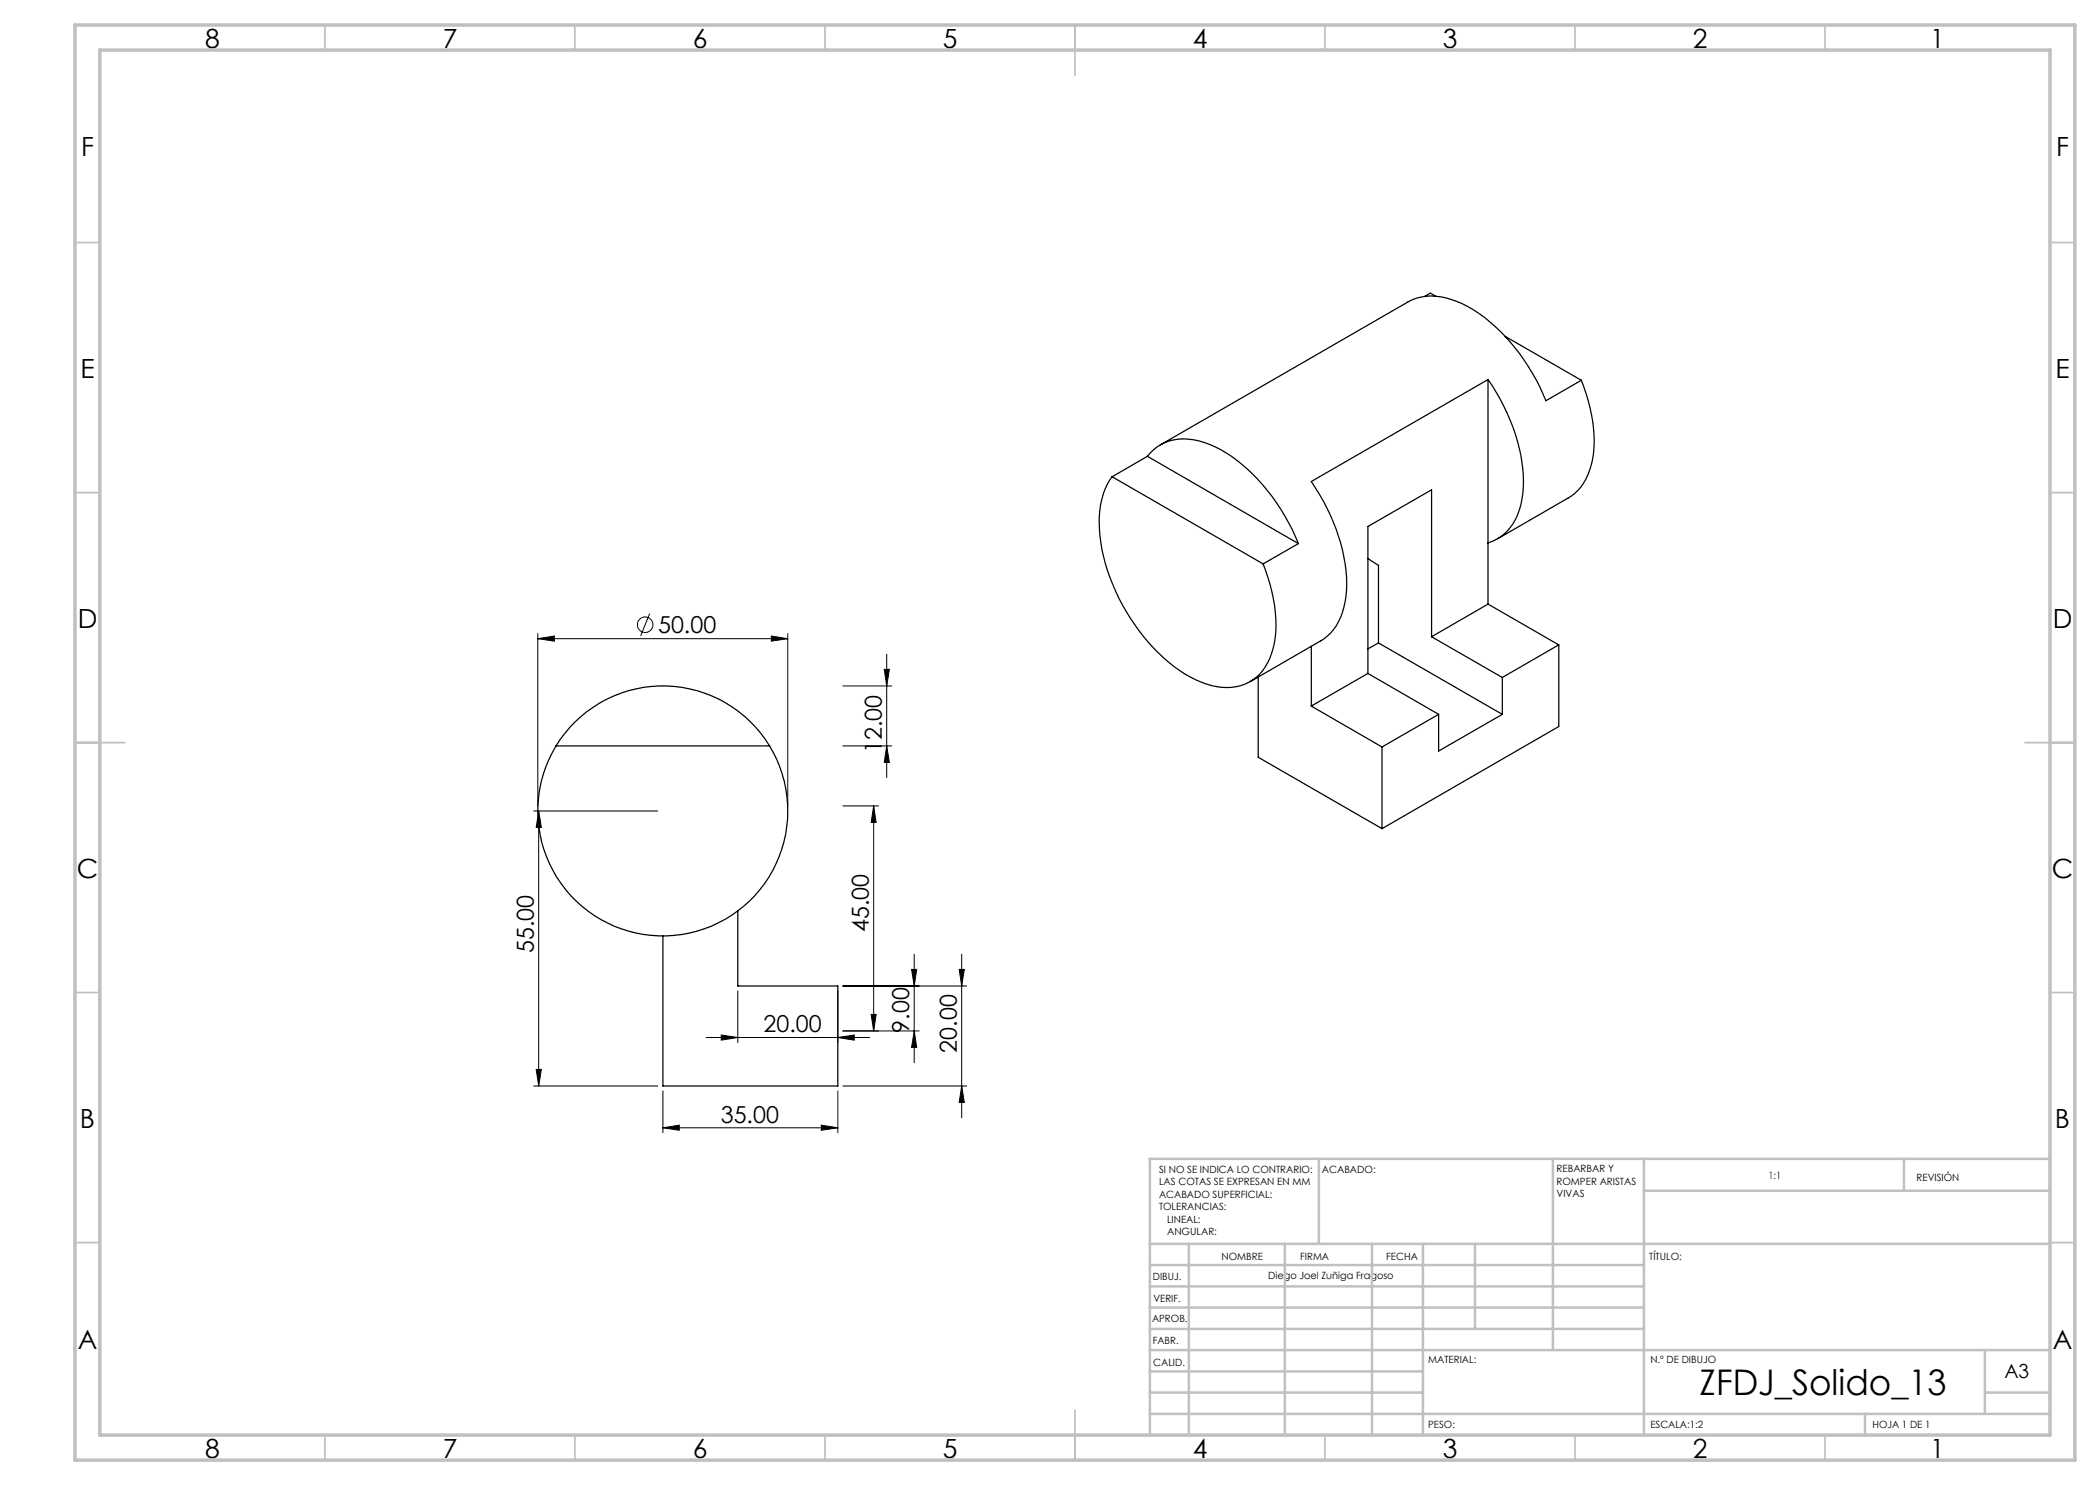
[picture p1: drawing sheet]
<svg xmlns="http://www.w3.org/2000/svg" width="420mm" height="297mm" viewBox="0 0 420 297" stroke-linecap="round" stroke-linejoin="round" font-family="sans-serif">
<g fill="none" stroke="#000" stroke-width=".25">
<path d="M287.2 59.3l-1.1-.7-1.2 .7M297.6 75.9a36.4 36.4 0 0 1 7.1 21.7 12.4 12.4 0 0 1-4.7 9.8l-2.4 1.2M297.6 75.9l-35.3 20.4a37.9 37.9 0 0 1 7 20.4 14.3 14.3 0 0 1-3.2 10l-1.4 1.1-14.7 8.5M297.6 75.9v44.9M301 67.3l15.3 8.8M316.3 76.1l-7.1 4a39.1 39.1 0 0 0-14.6-18.2 14.6 14.6 0 0 0-10.3-2.5l-.9 .2-1.7 .7-49.6 28.7M316.3 76.1a29.5 29.5 0 0 1 2.2 15.7 10.7 10.7 0 0 1-4.8 7.8l-14.2 8.2M222.4 95.4a15.8 15.8 0 0 0-2.5 10.5 39.6 39.6 0 0 0 17.1 28.9 14.3 14.3 0 0 0 11.1 2.3 9.1 9.1 0 0 0 6.2-6.4 24.7 24.7 0 0 0-.7-15.1l-1-2.8M222.4 95.4l30.2 17.4M229.5 91.3a9.4 9.4 0 0 1 10.2-3.1 26.4 26.4 0 0 1 12.8 8.7 42.3 42.3 0 0 1 7.2 11.8M229.5 91.3l-7.1 4.1M229.5 91.3l30.2 17.4"/>
<path d="M259.7 108.7l-7.1 4.1M273.6 111.7l2.1 1.4v15.5M251.6 135.4v16l24.8 14.3M262.3 129.3v11.9M273.6 134.7l-11.3 6.5M273.6 134.7l14.1 8.2M275.7 128.6l24.8 14.3M275.7 128.6l-2.1 1.2M286.3 127.3v-29.3l-12.7 7.3v29.4M286.3 127.3l14.2 8.2M297.6 120.8l-11.3 6.5M297.6 120.8l14.1 8.2"/>
<path d="M300.5 135.5v7.4M311.7 129l-11.2 6.5M311.7 129v16.3l-35.3 20.4M111.2 149.2a25 25 0 0 0 21.4 38 25 25 0 0 0 21.3-38M111.2 149.2a25 25 0 0 1 42.7 0M111.2 149.2h42.7M262.3 141.2l14.1 8.2M276.4 149.4v16.3M287.7 142.9l-11.3 6.5M287.7 142.9v7.3l12.8-7.3M147.6 182.2v15h20v20h-35v-30"/>
</g>
<g fill="none" stroke="#000" stroke-width=".2">
<path d="M107.6 127.7l3.3-.5v1zM107.6 126.7v34.5M107.6 127.7h50M129.9 122.7l-1.8 4.5M154.3 127.2l3.3 .5-3.3 .5zM157.6 126.7v34.5M168.6 137.2h9.8M176.8 133.9h1.1l-.6 3.3zM177.3 130.8v24.7M168.6 149.2h9.8M177.3 149.2l.6 3.3h-1.1zM106.8 162.2h24.8"/>
<path d="M107.7 162.2v55M107.7 162.2l.6 3.3h-1.1zM168.6 161.2h7.1M174.7 161.2l.5 3.3h-1zM174.7 161.2v45M147.6 198.2v10.3M167.6 198.2v10.3M168.6 197.2h24.8M182.3 193.9h1l-.5 3.3zM182.8 190.8v21.7M191.8 193.9h1.1l-.6 3.3zM192.3 190.8v32.8"/>
<path d="M106.8 217.2h24.8M107.2 213.9h1.1l-.6 3.3zM132.6 218.2v8.4M141.2 207.5h32.7M144.3 207l3.3 .5-3.3 .5zM167.6 207.5l3.3-.5v1zM167.6 218.2v8.4M168.6 217.2h24.8M174.2 202.9h1l-.5 3.3zM182.8 206.2l.5 3.3h-1zM183.8 206.2h-15.2M192.3 217.2l.6 3.3h-1.1z"/>
<path d="M132.6 225.6l3.3-.6v1.1zM132.6 225.6h35M164.3 225l3.3 .6-3.3 .5z"/>
<circle cx="129" cy="124.9" r="1.55"/>
</g>
<g fill="none" stroke="#c0c0c0" stroke-width=".35">
<path d="M65 5v5M115 5v5M165 5v5M215 5v10M265 5v5M315 5v5M365 5v5M15 48.5h5M410 48.5h5M15 98.5h5M410 98.5h5M15 148.5h10"/>
<path d="M405 148.5h10M15 198.5h5M410 198.5h5M15 248.5h5M410 248.5h5M65 287v5M115 287v5M165 287v5M215 282v10M265 287v5M315 287v5M365 287v5"/>
</g>
<g fill="none" stroke="#c0c0c0" stroke-width=".5">
<path d="M263.8 231.8v17M310.6 231.8v38.2M328.8 231.8v55.2M328.8 238.2h81.2M380.8 231.8v6.4M410 231.8h-180v55.2M230 248.8h180M230 257.3h98.8M230 253h98.8M237.8 248.8v38.2M257 248.8v38.2M274.4 248.8v38.2"/>
<path d="M284.6 248.8v38.2M295 248.8v17M230 265.8h98.8M230 261.5h98.8M230 278.5h54.6M230 274.3h54.6M230 270h180M397 278.5h13M397 270v12.8M230 282.8h180M373 282.8v4.2"/>
</g>
<path d="M15 5h400v287h-400zM20 10h390v277h-390z" fill="none" stroke="#c0c0c0" stroke-width=".7"/>
<g fill="#000">
<path d="M107.6 127.7l3.3-.5v1zM154.3 127.2l3.3 .5-3.3 .5zM132.6 225.6l3.3-.6v1.1zM164.3 225l3.3 .6-3.3 .5z"/>
<path d="M107.7 162.2l.6 3.3h-1.1zM107.2 213.9h1.1l-.6 3.3z"/>
<path d="M167.6 207.5l3.3-.5v1zM144.3 207l3.3 .5-3.3 .5z"/>
<path d="M174.2 202.9h1l-.5 3.3zM174.7 161.2l.5 3.3h-1z"/>
<path d="M192.3 217.2l.6 3.3h-1.1zM191.8 193.9h1.1l-.6 3.3zM182.8 206.2l.5 3.3h-1zM182.3 193.9h1l-.5 3.3zM177.3 149.2l.6 3.3h-1.1zM176.8 133.9h1.1l-.6 3.3z"/>
</g>
<text font-size="7.1" x="339.9" y="279">ZFDJ_Solido_13</text>
<g font-size="5.3">
<text x="41" y="9.5">8</text>
<text x="88.5" y="9.5">7</text>
<text x="138.5" y="9.5">6</text>
<text x="188.5" y="9.5">5</text>
<text x="238.5" y="9.5">4</text>
<text x="288.5" y="9.5">3</text>
<text x="338.5" y="9.5">2</text>
<text x="386" y="9.5">1</text>
<text x="16.2" y="31.3">F</text>
<text x="411.2" y="31.3">F</text>
<text x="16.1" y="75.5">E</text>
<text x="411.1" y="75.5">E</text>
<text x="15.5" y="125.5">D</text>
<text x="410.5" y="125.5">D</text>
<text x="15.4" y="175.5">C</text>
<text x="410.4" y="175.5">C</text>
<text x="16" y="225.5">B</text>
<text x="411" y="225.5">B</text>
<text x="15.5" y="269.8">A</text>
<text x="410.5" y="269.8">A</text>
<text x="41" y="291.5">8</text>
<text x="88.5" y="291.5">7</text>
<text x="138.5" y="291.5">6</text>
<text x="188.5" y="291.5">5</text>
<text x="238.5" y="291.5">4</text>
<text x="288.5" y="291.5">3</text>
<text x="338.5" y="291.5">2</text>
<text x="386" y="291.5">1</text>
</g>
<g font-size="4.7">
<text x="131.6" y="126.6">50.00</text>
<text x="176.4" y="150.7" transform="rotate(-90 176.4 150.7)">12.00</text>
<text x="106.8" y="190.6" transform="rotate(-90 106.8 190.6)">55.00</text>
<text x="173.7" y="186.4" transform="rotate(-90 173.7 186.4)">45.00</text>
<text x="152.7" y="206.5">20.00</text>
<text x="181.8" y="206.5" transform="rotate(-90 181.8 206.5)">9.00</text>
<text x="191.3" y="210.5" transform="rotate(-90 191.3 210.5)">20.00</text>
<text x="144.2" y="224.5">35.00</text>
</g>
<text font-size="3.9" x="400.9" y="275.5">A3</text>
<g font-size="2">
<text x="231.8" y="234.6">SI NO SE INDICA LO CONTRARIO:</text>
<text x="231.8" y="237.1">LAS COTAS SE EXPRESAN EN MM</text>
<text x="231.8" y="239.6">ACABADO SUPERFICIAL:</text>
<text x="264.4" y="234.6">ACABADO:</text>
<text x="311.3" y="234.5">REBARBAR Y</text>
<text x="311.3" y="237">ROMPER ARISTAS</text>
<text x="311.3" y="239.5">VIVAS</text>
<text x="353.7" y="235.8">1:1</text>
<text x="383.3" y="236.2">REVISIÓN</text>
<text x="231.8" y="242.1">TOLERANCIAS:</text>
<text x="233.4" y="244.6">LINEAL:</text>
<text x="233.4" y="247.1">ANGULAR:</text>
<text x="244.3" y="252">NOMBRE</text>
<text x="260" y="251.9">FIRMA</text>
<text x="277.2" y="251.9">FECHA</text>
<text x="329.9" y="251.9">TÍTULO:</text>
<text x="230.6" y="256.1">DIBUJ.</text>
<text x="253.7" y="255.9">Diego Joel Zuñiga Fragoso</text>
<text x="230.7" y="260.3">VERIF.</text>
<text x="230.4" y="264.4">APROB.</text>
<text x="230.5" y="268.8">FABR.</text>
<text x="230.7" y="273.1">CALID.</text>
<text x="285.6" y="272.5">MATERIAL:</text>
<text x="330.1" y="272.5">N.º DE DIBUJO</text>
<text x="285.6" y="285.5">PESO:</text>
<text x="330.1" y="285.6">ESCALA:1:2</text>
<text x="374.5" y="285.6">HOJA 1 DE 1</text>
</g>
</svg>
